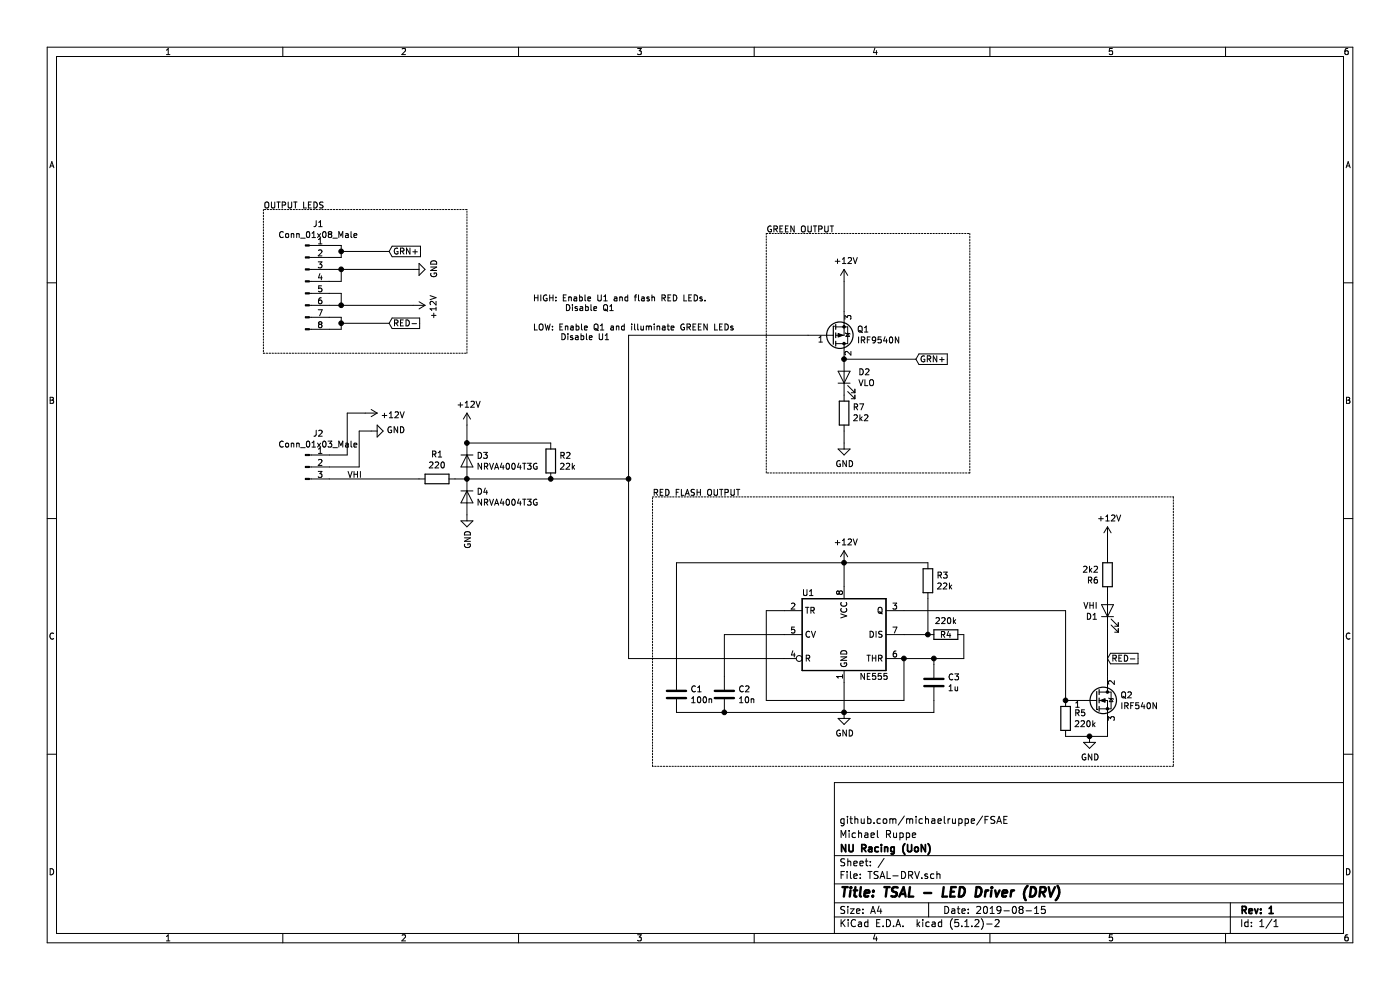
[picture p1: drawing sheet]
EESchema Schematic File Version 4
LIBS:TSAL-DRV-cache
EELAYER 29 0
EELAYER END
$Descr A4 11693 8268
encoding utf-8
Sheet 1 1
Title "TSAL - LED Driver (DRV)"
Date "2019-08-15"
Rev "1"
Comp "NU Racing (UoN)"
Comment1 "Michael Ruppe"
Comment2 "github.com/michaelruppe/FSAE"
Comment3 ""
Comment4 ""
$EndDescr
$Comp
L Transistor_FET:IRF540N Q2
U 1 1
P 9150 5850
F 0 "Q2" H 9356 5896 50  0000 L CNN
F 1 "IRF540N" H 9356 5805 50  0000 L CNN
F 2 "Package_TO_SOT_THT:TO-220-3_Horizontal_TabDown" H 9400 5775 50  0001 L CIN
F 3 "http://www.irf.com/product-info/datasheets/data/irf540n.pdf" H 9150 5850 50  0001 L CNN
	1    9150 5850
	1    0    0    -1  
$EndComp
$Comp
L Timer:NE555 U1
U 1 1
P 7050 5300
F 0 "U1" H 6750 5650 50  0000 C CNN
F 1 "NE555" H 7300 4950 50  0000 C CNN
F 2 "Package_DIP:DIP-8_W7.62mm_LongPads" H 7050 5300 50  0001 C CNN
F 3 "http://www.ti.com/lit/ds/symlink/ne555.pdf" H 7050 5300 50  0001 C CNN
	1    7050 5300
	1    0    0    -1  
$EndComp
$Comp
L Connector:Conn_01x08_Male J1
U 1 1
P 2550 2350
F 0 "J1" H 2658 2831 50  0000 C CNN
F 1 "Conn_01x08_Male" H 2658 2740 50  0000 C CNN
F 2 "Connector_Molex:Molex_Mini-Fit_Jr_5566-08A2_2x04_P4.20mm_Vertical" H 2550 2350 50  0001 C CNN
F 3 "~" H 2550 2350 50  0001 C CNN
	1    2550 2350
	1    0    0    -1  
$EndComp
$Comp
L power:+12V #PWR06
U 1 1
P 7050 4700
F 0 "#PWR06" H 7050 4550 50  0001 C CNN
F 1 "+12V" H 7065 4873 50  0000 C CNN
F 2 "" H 7050 4700 50  0001 C CNN
F 3 "" H 7050 4700 50  0001 C CNN
	1    7050 4700
	1    0    0    -1  
$EndComp
$Comp
L Device:R R2
U 1 1
P 4600 3850
F 0 "R2" H 4670 3896 50  0000 L CNN
F 1 "22k" H 4670 3805 50  0000 L CNN
F 2 "Resistor_SMD:R_1206_3216Metric_Pad1.42x1.75mm_HandSolder" V 4530 3850 50  0001 C CNN
F 3 "~" H 4600 3850 50  0001 C CNN
	1    4600 3850
	1    0    0    -1  
$EndComp
$Comp
L Device:R R1
U 1 1
P 3650 4000
F 0 "R1" V 3443 4000 50  0000 C CNN
F 1 "220" V 3534 4000 50  0000 C CNN
F 2 "Resistor_SMD:R_1206_3216Metric_Pad1.42x1.75mm_HandSolder" V 3580 4000 50  0001 C CNN
F 3 "~" H 3650 4000 50  0001 C CNN
	1    3650 4000
	0    1    1    0   
$EndComp
$Comp
L power:GND #PWR01
U 1 1
P 3100 3600
F 0 "#PWR01" H 3100 3350 50  0001 C CNN
F 1 "GND" V 3105 3472 50  0000 R CNN
F 2 "" H 3100 3600 50  0001 C CNN
F 3 "" H 3100 3600 50  0001 C CNN
	1    3100 3600
	0    -1   -1   0   
$EndComp
Wire Wire Line
	7050 5950 7050 5700
Wire Wire Line
	7550 5500 7550 5850
Wire Wire Line
	7550 5850 6400 5850
Wire Wire Line
	6400 5850 6400 5100
Wire Wire Line
	6400 5100 6550 5100
$Comp
L Device:R R4
U 1 1
P 7900 5300
F 0 "R4" V 7900 5300 50  0000 C CNN
F 1 "220k" V 7784 5300 50  0000 C CNN
F 2 "Resistor_SMD:R_1206_3216Metric_Pad1.42x1.75mm_HandSolder" V 7830 5300 50  0001 C CNN
F 3 "~" H 7900 5300 50  0001 C CNN
	1    7900 5300
	0    1    1    0   
$EndComp
$Comp
L Device:R R3
U 1 1
P 7750 4850
F 0 "R3" H 7820 4896 50  0000 L CNN
F 1 "22k" H 7820 4805 50  0000 L CNN
F 2 "Resistor_SMD:R_1206_3216Metric_Pad1.42x1.75mm_HandSolder" V 7680 4850 50  0001 C CNN
F 3 "~" H 7750 4850 50  0001 C CNN
	1    7750 4850
	1    0    0    -1  
$EndComp
Wire Wire Line
	7750 4700 7050 4700
Connection ~ 7050 4700
Wire Wire Line
	7750 5000 7750 5300
Connection ~ 7050 5950
$Comp
L Device:C C3
U 1 1
P 7800 5700
F 0 "C3" H 7915 5746 50  0000 L CNN
F 1 "1u" H 7915 5655 50  0000 L CNN
F 2 "Capacitor_SMD:C_1206_3216Metric_Pad1.42x1.75mm_HandSolder" H 7838 5550 50  0001 C CNN
F 3 "~" H 7800 5700 50  0001 C CNN
	1    7800 5700
	1    0    0    -1  
$EndComp
Wire Wire Line
	7550 5500 7800 5500
Wire Wire Line
	7800 5500 7800 5550
Connection ~ 7550 5500
Wire Wire Line
	7800 5850 7800 5950
Wire Wire Line
	7800 5950 7050 5950
Wire Wire Line
	7550 5300 7750 5300
Connection ~ 7750 5300
$Comp
L Device:C C2
U 1 1
P 6050 5800
F 0 "C2" H 6165 5846 50  0000 L CNN
F 1 "10n" H 6165 5755 50  0000 L CNN
F 2 "Capacitor_SMD:C_0805_2012Metric_Pad1.15x1.40mm_HandSolder" H 6088 5650 50  0001 C CNN
F 3 "~" H 6050 5800 50  0001 C CNN
	1    6050 5800
	1    0    0    -1  
$EndComp
Wire Wire Line
	6050 5300 6550 5300
Wire Wire Line
	6050 5950 7050 5950
Wire Wire Line
	7050 4900 7050 4700
$Comp
L Device:R R5
U 1 1
P 8900 6000
F 0 "R5" H 8970 6046 50  0000 L CNN
F 1 "220k" H 8970 5955 50  0000 L CNN
F 2 "Resistor_SMD:R_1206_3216Metric_Pad1.42x1.75mm_HandSolder" V 8830 6000 50  0001 C CNN
F 3 "~" H 8900 6000 50  0001 C CNN
	1    8900 6000
	1    0    0    -1  
$EndComp
Wire Wire Line
	8900 5850 8950 5850
Wire Wire Line
	8900 6150 9100 6150
Wire Wire Line
	9250 6150 9250 6050
$Comp
L power:GND #PWR08
U 1 1
P 9100 6150
F 0 "#PWR08" H 9100 5900 50  0001 C CNN
F 1 "GND" H 9105 5977 50  0000 C CNN
F 2 "" H 9100 6150 50  0001 C CNN
F 3 "" H 9100 6150 50  0001 C CNN
	1    9100 6150
	1    0    0    -1  
$EndComp
Connection ~ 9100 6150
Wire Wire Line
	9100 6150 9250 6150
Text GLabel 9250 5500 2    50   Input ~ 0
RED-
Text Label 2900 4000 0    50   ~ 0
VHI
$Comp
L power:+12V #PWR05
U 1 1
P 7050 2350
F 0 "#PWR05" H 7050 2200 50  0001 C CNN
F 1 "+12V" H 7065 2523 50  0000 C CNN
F 2 "" H 7050 2350 50  0001 C CNN
F 3 "" H 7050 2350 50  0001 C CNN
	1    7050 2350
	1    0    0    -1  
$EndComp
$Comp
L Transistor_FET:IRF9540N Q1
U 1 1
P 6950 2800
F 0 "Q1" H 7156 2754 50  0000 L CNN
F 1 "IRF9540N" H 7156 2845 50  0000 L CNN
F 2 "Package_TO_SOT_THT:TO-220-3_Horizontal_TabDown" H 7150 2725 50  0001 L CIN
F 3 "http://www.irf.com/product-info/datasheets/data/irf9540n.pdf" H 6950 2800 50  0001 L CNN
	1    6950 2800
	1    0    0    1   
$EndComp
Wire Wire Line
	6050 5650 6050 5300
$Comp
L power:GND #PWR07
U 1 1
P 7050 5950
F 0 "#PWR07" H 7050 5700 50  0001 C CNN
F 1 "GND" H 7055 5777 50  0000 C CNN
F 2 "" H 7050 5950 50  0001 C CNN
F 3 "" H 7050 5950 50  0001 C CNN
	1    7050 5950
	1    0    0    -1  
$EndComp
$Comp
L Device:C C1
U 1 1
P 5650 5800
F 0 "C1" H 5765 5846 50  0000 L CNN
F 1 "100n" H 5765 5755 50  0000 L CNN
F 2 "Capacitor_SMD:C_0805_2012Metric_Pad1.15x1.40mm_HandSolder" H 5688 5650 50  0001 C CNN
F 3 "~" H 5650 5800 50  0001 C CNN
	1    5650 5800
	1    0    0    -1  
$EndComp
Wire Wire Line
	5650 5650 5650 4700
Wire Wire Line
	5650 4700 7050 4700
Wire Wire Line
	5650 5950 6050 5950
Connection ~ 6050 5950
Connection ~ 7800 5500
Wire Wire Line
	8050 5500 8050 5300
Wire Wire Line
	7800 5500 8050 5500
$Comp
L Device:LED D1
U 1 1
P 9250 5100
F 0 "D1" V 9197 5179 50  0000 L CNN
F 1 "VHI" V 9288 5179 50  0000 L CNN
F 2 "LED_SMD:LED_1206_3216Metric_Pad1.42x1.75mm_HandSolder" H 9250 5100 50  0001 C CNN
F 3 "~" H 9250 5100 50  0001 C CNN
	1    9250 5100
	0    -1   -1   0   
$EndComp
$Comp
L Device:LED D2
U 1 1
P 7050 3150
F 0 "D2" V 7089 3033 50  0000 R CNN
F 1 "VLO" V 6998 3033 50  0000 R CNN
F 2 "LED_SMD:LED_1206_3216Metric_Pad1.42x1.75mm_HandSolder" H 7050 3150 50  0001 C CNN
F 3 "~" H 7050 3150 50  0001 C CNN
	1    7050 3150
	0    -1   -1   0   
$EndComp
$Comp
L Device:R R6
U 1 1
P 9250 4800
F 0 "R6" H 9180 4754 50  0000 R CNN
F 1 "2k2" H 9180 4845 50  0000 R CNN
F 2 "Resistor_SMD:R_1206_3216Metric_Pad1.42x1.75mm_HandSolder" V 9180 4800 50  0001 C CNN
F 3 "~" H 9250 4800 50  0001 C CNN
	1    9250 4800
	1    0    0    -1  
$EndComp
$Comp
L Device:R R7
U 1 1
P 7050 3450
F 0 "R7" H 6980 3404 50  0000 R CNN
F 1 "2k2" H 6980 3495 50  0000 R CNN
F 2 "Resistor_SMD:R_1206_3216Metric_Pad1.42x1.75mm_HandSolder" V 6980 3450 50  0001 C CNN
F 3 "~" H 7050 3450 50  0001 C CNN
	1    7050 3450
	-1   0    0    1   
$EndComp
$Comp
L power:GND #PWR0101
U 1 1
P 7050 3700
F 0 "#PWR0101" H 7050 3450 50  0001 C CNN
F 1 "GND" H 7055 3527 50  0000 C CNN
F 2 "" H 7050 3700 50  0001 C CNN
F 3 "" H 7050 3700 50  0001 C CNN
	1    7050 3700
	1    0    0    -1  
$EndComp
$Comp
L power:+12V #PWR0102
U 1 1
P 3050 3450
F 0 "#PWR0102" H 3050 3300 50  0001 C CNN
F 1 "+12V" V 3065 3578 50  0000 L CNN
F 2 "" H 3050 3450 50  0001 C CNN
F 3 "" H 3050 3450 50  0001 C CNN
	1    3050 3450
	0    1    1    0   
$EndComp
$Comp
L power:+12V #PWR0103
U 1 1
P 9250 4500
F 0 "#PWR0103" H 9250 4350 50  0001 C CNN
F 1 "+12V" H 9265 4673 50  0000 C CNN
F 2 "" H 9250 4500 50  0001 C CNN
F 3 "" H 9250 4500 50  0001 C CNN
	1    9250 4500
	1    0    0    -1  
$EndComp
$Comp
L Diode:NRVA4004T3G D4
U 1 1
P 3900 4150
F 0 "D4" V 3854 4229 50  0000 L CNN
F 1 "NRVA4004T3G" V 3945 4229 50  0000 L CNN
F 2 "Diode_SMD:D_SMA" H 3900 3975 50  0001 C CNN
F 3 "http://www.onsemi.com/pub_link/Collateral/MRA4003T3-D.PDF" H 3900 4150 50  0001 C CNN
	1    3900 4150
	0    1    1    0   
$EndComp
$Comp
L power:GND #PWR0104
U 1 1
P 3900 4300
F 0 "#PWR0104" H 3900 4050 50  0001 C CNN
F 1 "GND" V 3905 4172 50  0000 R CNN
F 2 "" H 3900 4300 50  0001 C CNN
F 3 "" H 3900 4300 50  0001 C CNN
	1    3900 4300
	1    0    0    -1  
$EndComp
$Comp
L power:+12V #PWR0105
U 1 1
P 3900 3550
F 0 "#PWR0105" H 3900 3400 50  0001 C CNN
F 1 "+12V" H 3915 3723 50  0000 C CNN
F 2 "" H 3900 3550 50  0001 C CNN
F 3 "" H 3900 3550 50  0001 C CNN
	1    3900 3550
	1    0    0    -1  
$EndComp
Connection ~ 3900 4000
$Comp
L Diode:NRVA4004T3G D3
U 1 1
P 3900 3850
F 0 "D3" V 3854 3929 50  0000 L CNN
F 1 "NRVA4004T3G" V 3945 3929 50  0000 L CNN
F 2 "Diode_SMD:D_SMA" H 3900 3675 50  0001 C CNN
F 3 "http://www.onsemi.com/pub_link/Collateral/MRA4003T3-D.PDF" H 3900 3850 50  0001 C CNN
	1    3900 3850
	0    1    1    0   
$EndComp
Text GLabel 3250 2100 2    50   Input ~ 0
GRN+
Text GLabel 3250 2700 2    50   Input ~ 0
RED-
Wire Wire Line
	2750 2050 2850 2050
Wire Wire Line
	2850 2050 2850 2100
Wire Wire Line
	2850 2150 2750 2150
Wire Wire Line
	2850 2100 3250 2100
Connection ~ 2850 2100
Wire Wire Line
	2850 2100 2850 2150
Wire Wire Line
	2750 2250 2850 2250
Wire Wire Line
	2850 2350 2750 2350
Wire Wire Line
	2750 2450 2850 2450
Wire Wire Line
	2850 2550 2750 2550
Wire Wire Line
	2850 2550 3450 2550
Wire Wire Line
	2850 2700 2850 2650
Wire Wire Line
	2850 2650 2750 2650
Wire Wire Line
	2750 2750 2850 2750
Wire Wire Line
	2850 2750 2850 2700
Connection ~ 2850 2700
Text GLabel 7650 3000 2    50   Input ~ 0
GRN+
$Comp
L Connector:Conn_01x03_Male J2
U 1 1
P 2550 3900
F 0 "J2" H 2658 4181 50  0000 C CNN
F 1 "Conn_01x03_Male" H 2658 4090 50  0000 C CNN
F 2 "Connector_Molex:Molex_Mini-Fit_Jr_5566-04A_2x02_P4.20mm_Vertical" H 2550 3900 50  0001 C CNN
F 3 "~" H 2550 3900 50  0001 C CNN
	1    2550 3900
	1    0    0    -1  
$EndComp
Wire Wire Line
	2750 3800 2900 3800
Wire Wire Line
	2900 3800 2900 3450
Wire Wire Line
	2900 3450 3050 3450
Wire Wire Line
	2750 3900 3000 3900
Wire Wire Line
	3000 3900 3000 3600
Wire Wire Line
	3000 3600 3100 3600
$Comp
L power:GND #PWR0106
U 1 1
P 3450 2250
F 0 "#PWR0106" H 3450 2000 50  0001 C CNN
F 1 "GND" H 3455 2077 50  0000 C CNN
F 2 "" H 3450 2250 50  0001 C CNN
F 3 "" H 3450 2250 50  0001 C CNN
	1    3450 2250
	0    -1   -1   0   
$EndComp
Wire Wire Line
	3450 2250 2850 2250
$Comp
L power:+12V #PWR0107
U 1 1
P 3450 2550
F 0 "#PWR0107" H 3450 2400 50  0001 C CNN
F 1 "+12V" H 3465 2723 50  0000 C CNN
F 2 "" H 3450 2550 50  0001 C CNN
F 3 "" H 3450 2550 50  0001 C CNN
	1    3450 2550
	0    1    1    0   
$EndComp
Wire Wire Line
	2850 2700 3250 2700
Connection ~ 2850 2250
Wire Wire Line
	2850 2250 2850 2350
Connection ~ 2850 2550
Wire Wire Line
	2850 2450 2850 2550
Wire Wire Line
	7050 3700 7050 3600
Wire Wire Line
	9250 4500 9250 4650
Wire Notes Line
	2200 1750 2200 2950
Wire Notes Line
	2200 2950 3900 2950
Wire Notes Line
	3900 2950 3900 1750
Wire Notes Line
	3900 1750 2200 1750
Text Notes 2200 1750 0    50   ~ 0
OUTPUT LEDS
Wire Wire Line
	9250 5250 9250 5650
Wire Wire Line
	7650 3000 7050 3000
Connection ~ 7050 3000
Wire Wire Line
	3800 4000 3900 4000
Wire Wire Line
	2750 4000 3500 4000
Wire Wire Line
	6550 5500 5250 5500
Wire Wire Line
	3900 4000 4600 4000
Wire Wire Line
	5250 2800 5250 4000
Connection ~ 5250 4000
Wire Wire Line
	5250 4000 5250 5500
Wire Wire Line
	7050 2350 7050 2600
Connection ~ 4600 4000
Wire Wire Line
	4600 4000 5250 4000
Wire Wire Line
	4600 3700 3900 3700
Wire Wire Line
	5250 2800 6750 2800
Connection ~ 3900 3700
Wire Wire Line
	3900 3700 3900 3550
Text Notes 4450 2850 0    50   ~ 0
HIGH: Enable U1 and flash RED LEDs.\n       Disable Q1\n\nLOW: Enable Q1 and illuminate GREEN LEDs\n      Disable U1
Wire Notes Line
	6400 1950 8100 1950
Wire Notes Line
	8100 1950 8100 3950
Wire Notes Line
	8100 3950 6400 3950
Wire Notes Line
	6400 3950 6400 1950
Wire Wire Line
	7550 5100 8900 5100
Wire Wire Line
	8900 5100 8900 5850
Connection ~ 8900 5850
Wire Notes Line
	9800 4150 9800 6400
Wire Notes Line
	9800 6400 5450 6400
Wire Notes Line
	5450 6400 5450 4150
Wire Notes Line
	5450 4150 9800 4150
Text Notes 6400 1950 0    50   ~ 0
GREEN OUTPUT
Text Notes 5450 4150 0    50   ~ 0
RED FLASH OUTPUT
$EndSCHEMATC
